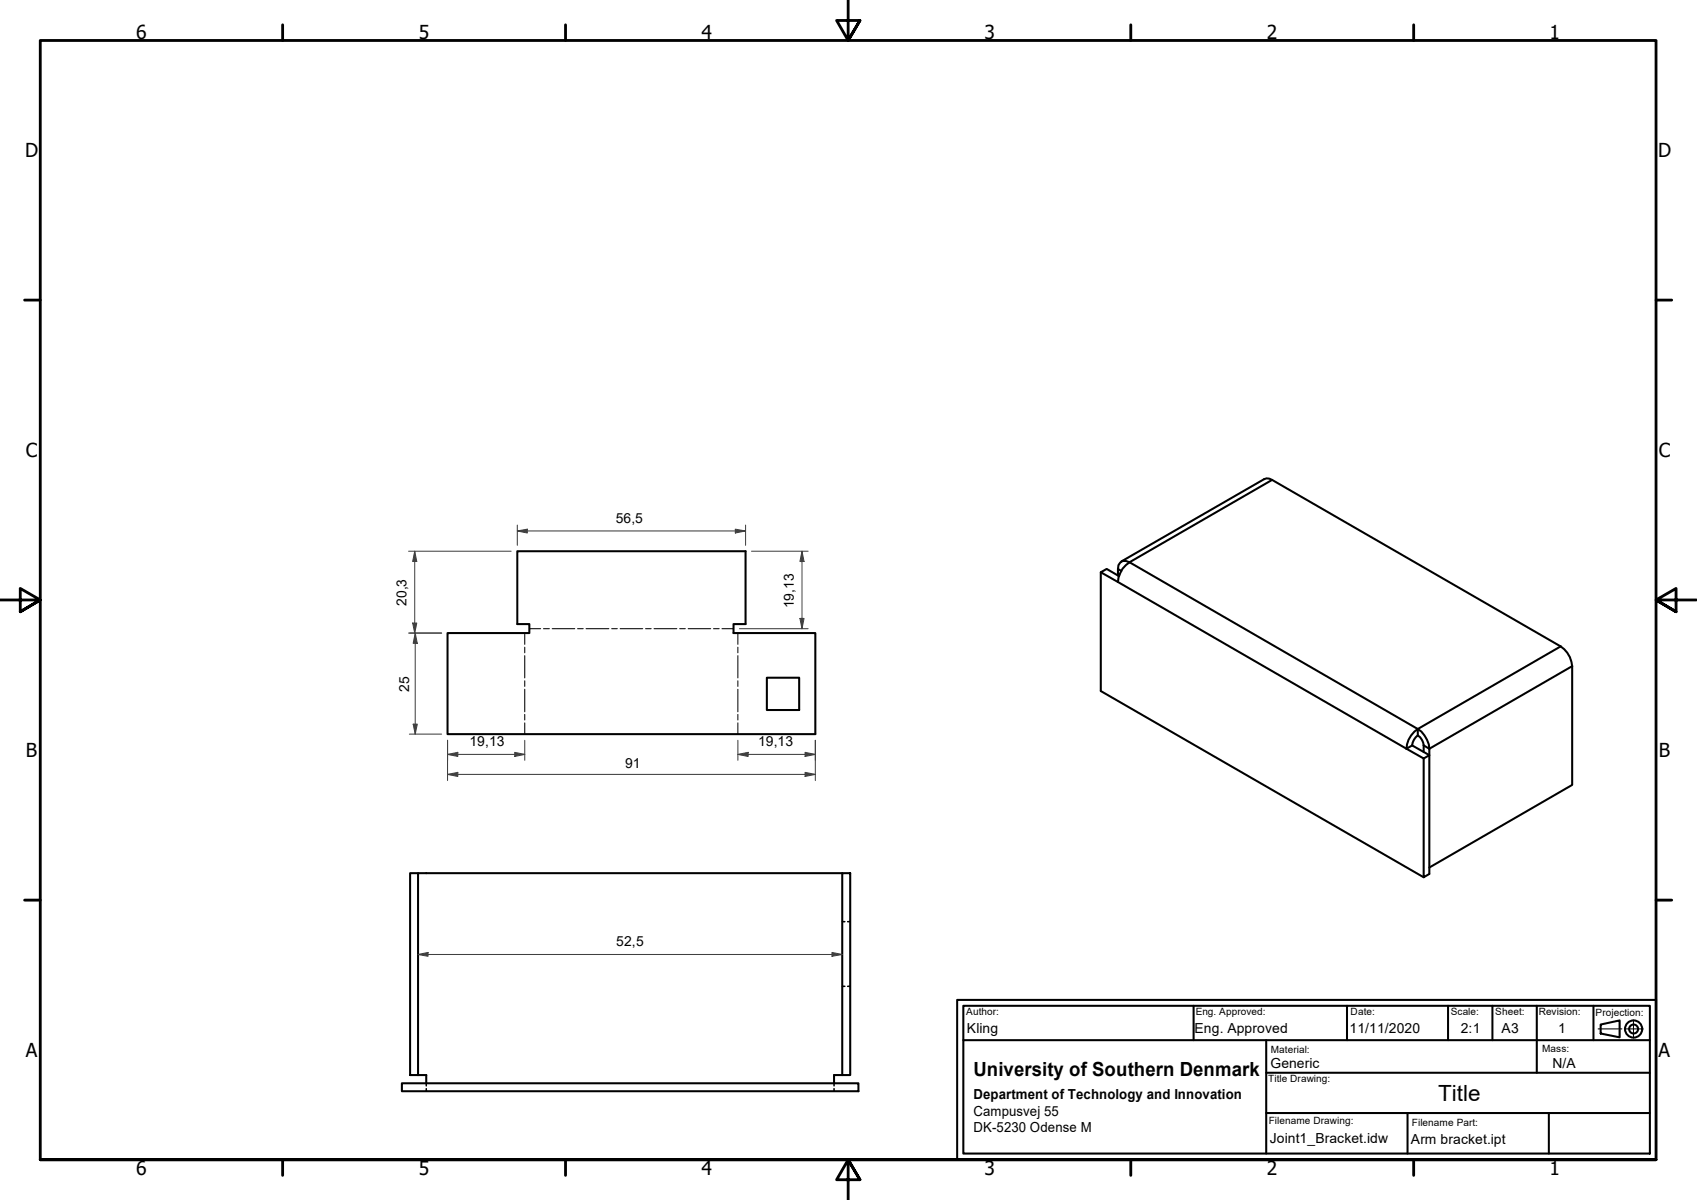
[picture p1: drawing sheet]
<svg xmlns="http://www.w3.org/2000/svg" width="420mm" height="297mm" viewBox="0 0 420 297" stroke-linecap="round" stroke-linejoin="round" font-family="sans-serif">
<!-- layer: Sheet Metal Bend Centerlines(IOT-stykliste) -->
<g fill="none" stroke="#000" stroke-width=".25">
<path d="M129.9 156.7v2.8M131.1 155.6h2.8M134.6 155.6h1.4M136.7 155.6h5.6M143 155.6h1.4M145.1 155.6h5.6M151.4 155.6h1.4M153.5 155.6h5.6M159.8 155.6h1.4M161.9 155.6h5.7M168.3 155.6h1.4M170.4 155.6h5.6"/>
<path d="M176.7 155.6h1.4M178.8 155.6h2.8M182.7 156.7v2.8M129.9 160.2v1.4M129.9 162.3v5.5M129.9 168.5v1.4M129.9 170.6v5.6M129.9 176.8v1.4M129.9 178.9v2.8M182.7 160.2v1.4M182.7 162.3v5.5M182.7 168.5v1.4"/>
<path d="M182.7 170.6v5.6M182.7 176.8v1.4M182.7 178.9v2.8"/>
</g>
<!-- layer: Visible Edges(IOT-stykliste) -->
<g fill="none" stroke="#000" stroke-width=".51">
<path d="M128.1 136.4h56.5v18.1h-3v2.2h20.3v25h-91.1v-25h20.3v-2.2h-3zM277.6 139l35.4-20.4 .6-.2 .7 .1 72.1 41.5a6.4 6.4 0 0 1 2.9 4.9v29.4l-35.4 20.4M272.5 141.7v29.4l80 46.1M276.8 142.5v-1.7a1.77 1.77 0 0 1 .9-1.8 1.77 1.77 0 0 1 2 .2 6 6 0 0 0-2.9 4.9l-4.3-2.4 1.5-.9 3.1 1.8M189.9 167.8h8v8h-8zM348.2 185.3l4.3 2.5 1.4-.9v29.4l-1.4 .9v-29.4M349.6 184.5l-1.4 .8M351 180.5a6.2 6.2 0 0 0-2.8 4.8M351 182a3.5 3.5 0 0 0-1.4 2.5M351 180.5a6.7 6.7 0 0 1 2.9 6.4l-4.3-2.4M351 182a3.8 3.8 0 0 1 1.5 4.2M351 180.5v1.5"/>
<path d="M101.5 216.1h2v50h-2zM103.5 216.1h105M208.5 216.1h2v50h-2zM238.5 257.5h170v28h-170zM295.5 249v8.5M313.5 257.5v28M333.5 249v8.5M358.5 249v8.5M369.5 249v8.5M99.5 268.1h113v2h-113zM103.5 266.1h2v2M208.5 266.1h-2v2"/>
<path d="M313.5 275.5h95M313.5 265.5h95M383.5 275.5v10"/>
</g>
<!-- layer: Visible Tangent Edges(IOT-stykliste) -->
<path d="M315 118.8l-35.3 20.4 71.3 41.3 35.4-20.5M276.8 144.1l71.4 41.2M276.8 140.8l.8 .5M389.3 164.9l-35.4 20.4-1.4-.8" fill="none" stroke="#000" stroke-width=".51"/>
<!-- layer: Hidden Edges(IOT-stykliste) -->
<path d="M208.5 228.1h.7M209.9 228.1h.6M208.5 244.1h.7M209.9 244.1h.6M105.5 268.1v.7M105.5 269.5v.6M206.5 268.1v.7M206.5 269.5v.6" fill="none" stroke="#000" stroke-width=".38"/>
<!-- layer: Border (ISO) -->
<g fill="none" stroke="#000" stroke-width=".7">
<path d="M70 6.1v3.9M140 6.1v3.9M210 0v10l-2.9-4.9h5.8l-2.9 4.9 2.9-4.9M280 6.1v3.9M350 6.1v3.9M6.1 74.3h3.9M410 74.3h3.9M0 148.5h10l-5-2.8v5.7l5-2.9-5 2.9M420 148.5h-10l5-2.8v5.7l-5-2.9 5 2.9M6.1 222.8h3.9M410 222.8h3.9M10 287.1v-277.1h400v277.1h-400h400"/>
<path d="M70 287.1v3.8M140 287.1v3.8M212.9 292l-2.9-4.9 2.9 4.9h-5.8l2.9-4.9v9.9M280 287.1v3.8M350 287.1v3.8"/>
</g>
<!-- layer: Centerline(IOT-stykliste) -->
<path d="M395.7 254.7h5.9M402.1 254.7h4.7M404.4 252.5v4.5" fill="none" stroke="#000" stroke-width=".25"/>
<!-- layer: Sketch Geometry(IOT-stykliste) -->
<g fill="none" stroke="#000" stroke-width=".51">
<path d="M237 247.5h173v39.6h-173zM238.5 257.5v-8.5h170v8.5M380.5 249v16.5M394.5 249v8.5M396.3 253.6l4.7-1v4.2l-4.7-1zM348.5 275.5v10"/>
<circle cx="404.5" cy="254.7" r="2.13"/>
<circle cx="404.5" cy="254.7" r="1.11"/>
</g>
<!-- layer: Dimensions(IOT-stykliste) -->
<path d="M199.3 191.7h2.6" fill="none" stroke="#3f3f3f" stroke-width=".25"/>
<path d="M199.3 191.2l2.6 .5-2.6 .5z" fill-rule="evenodd" fill="#3f3f3f"/>
<path d="M110.8 191.7h2.5M199.3 191.2l2.6 .5-2.6 .5z" fill="none" stroke="#3f3f3f" stroke-width=".25"/>
<path d="M110.8 191.7l2.5-.5v1z" fill-rule="evenodd" fill="#3f3f3f"/>
<path d="M102.8 156.7v2.5M110.8 191.7l2.5-.5v1zM110.8 183.2v10M113.3 191.7h86M201.9 183.2v10" fill="none" stroke="#3f3f3f" stroke-width=".25"/>
<path d="M102.8 156.7l.5 2.5h-1z" fill-rule="evenodd" fill="#3f3f3f"/>
<path d="M102.8 156.7l.5 2.5h-1zM102.8 179.2v2.5" fill="none" stroke="#3f3f3f" stroke-width=".25"/>
<path d="M102.3 179.2h1l-.5 2.5z" fill-rule="evenodd" fill="#3f3f3f"/>
<path d="M102.7 136.4v2.6M101.3 156.7h8M102.8 159.2v20M102.3 179.2h1l-.5 2.5zM101.3 181.7h8" fill="none" stroke="#3f3f3f" stroke-width=".25"/>
<path d="M102.7 136.4l.5 2.6h-1z" fill-rule="evenodd" fill="#3f3f3f"/>
<path d="M102.7 136.4l.5 2.6h-1zM102.7 154.2v2.5" fill="none" stroke="#3f3f3f" stroke-width=".25"/>
<path d="M102.2 154.2h1l-.5 2.5z" fill-rule="evenodd" fill="#3f3f3f"/>
<path d="M101.2 136.4h25.4M102.7 139v15.2M128.1 131.4h2.5M101.2 156.7h8.1M102.2 154.2h1l-.5 2.5z" fill="none" stroke="#3f3f3f" stroke-width=".25"/>
<path d="M128.1 131.4l2.5-.4v.9z" fill-rule="evenodd" fill="#3f3f3f"/>
<path d="M128.1 131.4l2.5-.4v.9zM182.1 131.4h2.5" fill="none" stroke="#3f3f3f" stroke-width=".25"/>
<path d="M182.1 131l2.5 .4-2.5 .5z" fill-rule="evenodd" fill="#3f3f3f"/>
<path d="M128.1 130v5M130.6 131.4h51.5M182.1 131l2.5 .4-2.5 .5zM184.6 130v5M127.4 186.7h2.5" fill="none" stroke="#3f3f3f" stroke-width=".25"/>
<path d="M127.4 186.2l2.5 .5-2.5 .5z" fill-rule="evenodd" fill="#3f3f3f"/>
<path d="M110.8 186.7h2.5M127.4 186.2l2.5 .5-2.5 .5z" fill="none" stroke="#3f3f3f" stroke-width=".25"/>
<path d="M110.8 186.7l2.5-.5v1z" fill-rule="evenodd" fill="#3f3f3f"/>
<path d="M110.8 186.7l2.5-.5v1zM110.8 183.2v5M113.3 186.7h14.1M129.9 183.2v5M182.7 186.7h2.5" fill="none" stroke="#3f3f3f" stroke-width=".25"/>
<path d="M182.7 186.7l2.5-.5v1z" fill-rule="evenodd" fill="#3f3f3f"/>
<path d="M182.7 186.7l2.5-.5v1zM199.3 186.7h2.6" fill="none" stroke="#3f3f3f" stroke-width=".25"/>
<path d="M199.3 186.2l2.6 .5-2.6 .5z" fill-rule="evenodd" fill="#3f3f3f"/>
<path d="M198.6 153.1v2.5M182.7 183.2v5M185.2 186.7h14.1M199.3 186.2l2.6 .5-2.6 .5zM201.9 183.2v5" fill="none" stroke="#3f3f3f" stroke-width=".25"/>
<path d="M198.1 153.1h1l-.5 2.5z" fill-rule="evenodd" fill="#3f3f3f"/>
<path d="M198.6 136.4v2.6M198.1 153.1h1l-.5 2.5z" fill="none" stroke="#3f3f3f" stroke-width=".25"/>
<path d="M198.6 136.4l.5 2.6h-1z" fill-rule="evenodd" fill="#3f3f3f"/>
<path d="M186.1 136.4h14M198.6 136.4l.5 2.6h-1zM198.6 139v14.1M183.1 155.6h17M103.5 236.3h2.5" fill="none" stroke="#3f3f3f" stroke-width=".25"/>
<path d="M103.5 236.3l2.5-.5v.9z" fill-rule="evenodd" fill="#3f3f3f"/>
<path d="M103.5 236.3l2.5-.5v.9zM206 236.3h2.5" fill="none" stroke="#3f3f3f" stroke-width=".25"/>
<path d="M206 235.8l2.5 .5-2.5 .4z" fill-rule="evenodd" fill="#3f3f3f"/>
<path d="M106 236.3h100M206 235.8l2.5 .5-2.5 .4z" fill="none" stroke="#3f3f3f" stroke-width=".25"/>
<text font-size="5.5" x="356" y="272.5">Title</text>
<g font-size="4.8">
<text x="33.7" y="9.6">6</text>
<text x="103.7" y="9.6">5</text>
<text x="173.7" y="9.6">4</text>
<text x="243.7" y="9.6">3</text>
<text x="313.7" y="9.6">2</text>
<text x="383.7" y="9.6">1</text>
<text x="6.2" y="38.9">D</text>
<text x="410.5" y="38.9">D</text>
<text x="6.4" y="113.1">C</text>
<text x="410.7" y="113.1">C</text>
<text x="6.4" y="187.4">B</text>
<text x="410.7" y="187.4">B</text>
<text x="6.4" y="261.7">A</text>
<text x="410.7" y="261.7">A</text>
<text x="241" y="266.4">University of Southern Denmark</text>
<text x="33.7" y="290.9">6</text>
<text x="103.7" y="290.9">5</text>
<text x="173.7" y="290.9">4</text>
<text x="243.7" y="290.9">3</text>
<text x="313.7" y="290.9">2</text>
<text x="383.7" y="290.9">1</text>
</g>
<g font-size="3.4">
<text x="152.5" y="129.5">56,5</text>
<text x="100.6" y="150" transform="rotate(-90 100.6 150)">20,3</text>
<text x="196.5" y="150.6" transform="rotate(-90 196.5 150.6)">19,13</text>
<text x="101.3" y="171.2" transform="rotate(-90 101.3 171.2)">25</text>
<text x="116.2" y="184.7">19,13</text>
<text x="187.7" y="184.7">19,13</text>
<text x="154.7" y="190.2">91</text>
<text x="152.6" y="234.2">52,5</text>
<text x="239.4" y="255.8">Kling</text>
<text x="295.8" y="255.8">Eng. Approved</text>
<text x="334.1" y="255.8">11/11/2020</text>
<text x="361.7" y="255.8">2:1</text>
<text x="371.8" y="255.8">A3</text>
<text x="385.8" y="255.8">1</text>
<text x="314.6" y="264.4">Generic</text>
<text x="384.4" y="264.4">N/A</text>
<text x="241" y="272">Department of Technology and Innovation</text>
<text x="241" y="276.3">Campusvej 55</text>
<text x="241" y="280.2">DK-5230 Odense M</text>
<text x="314.4" y="282.9">Joint1_Bracket.idw</text>
<text x="349.3" y="283.1">Arm bracket.ipt</text>
</g>
<g font-size="2.5">
<text x="239.2" y="251.3">Author:</text>
<text x="296" y="251.3">Eng. Approved:</text>
<text x="334.4" y="251.3">Date:</text>
<text x="359.2" y="251.3">Scale:</text>
<text x="370.2" y="251.3">Sheet:</text>
<text x="381" y="251.2">Revision:</text>
<text x="395" y="251.5">Projection:</text>
<text x="314.6" y="260.6">Material:</text>
<text x="381.8" y="260.5">Mass:</text>
<text x="314" y="267.8">Title Drawing:</text>
<text x="314.1" y="278.2">Filename Drawing:</text>
<text x="349.6" y="278.6">Filename Part:</text>
</g>
</svg>
